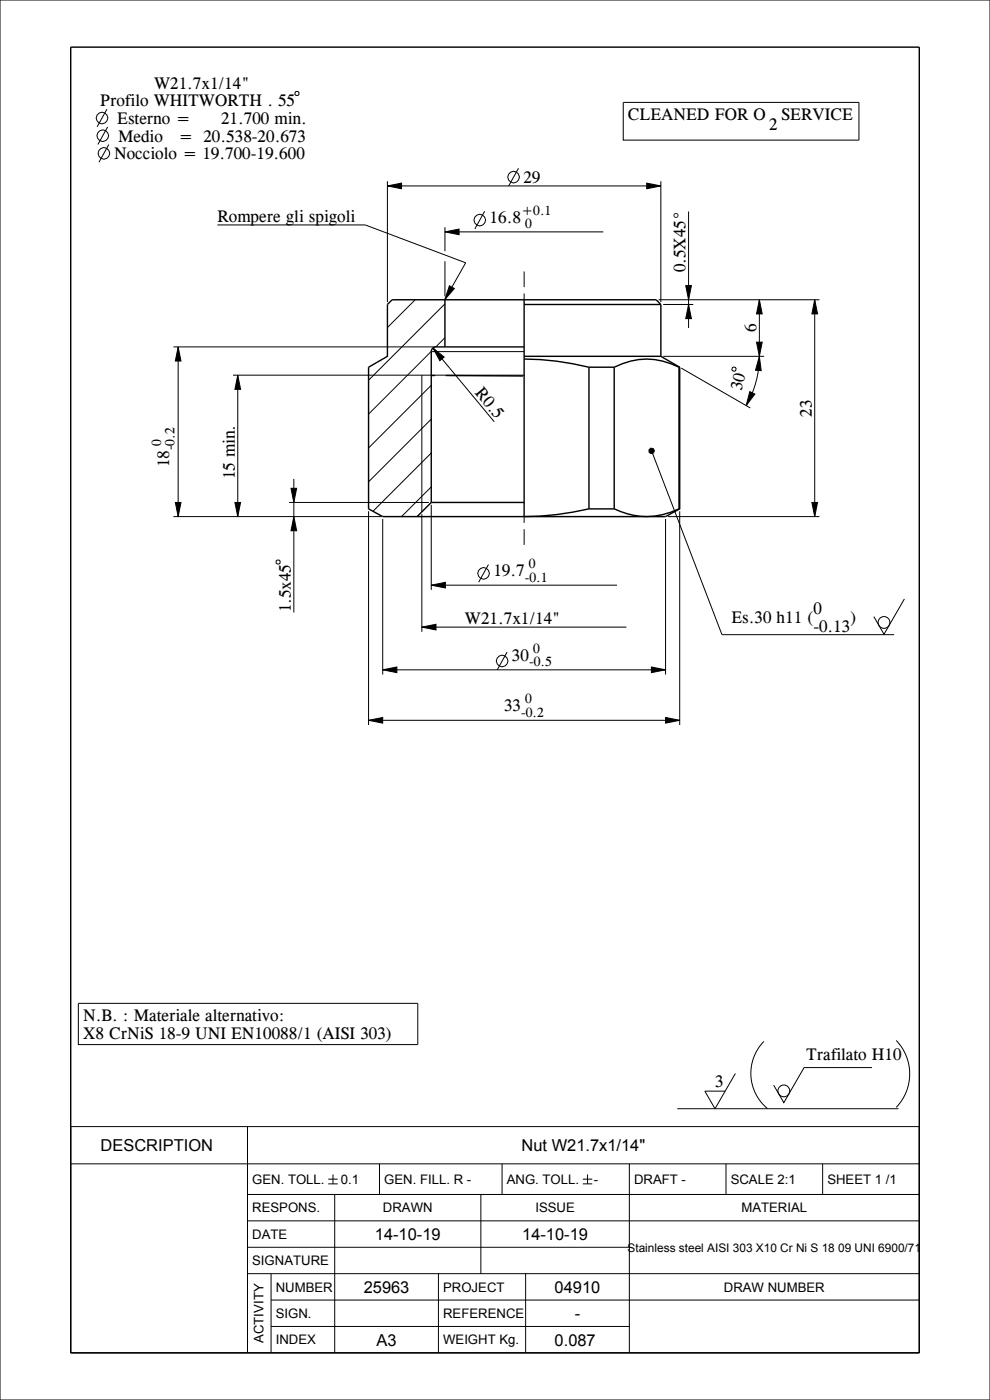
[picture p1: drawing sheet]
<svg xmlns="http://www.w3.org/2000/svg" width="210mm" height="297mm" viewBox="0 0 210 297" stroke-linecap="round" stroke-linejoin="round" font-family="sans-serif">
<g fill="none" stroke="#000" stroke-width=".21">
<path d="M0 0h210v297h-210zM62.8 19.4h.4l.2 .2v.4l-.2 .2h-.4l-.2-.2v-.4zM22.7 23.2l-2.1 3.7M22.8 26.9l-2 3.8M23.1 30.7l-2.1 3.7M82.2 39.4l3-.6v1.2zM82.2 38.4v25.7M82.2 39.4h58M110 35.7l-2.1 3.7M132.2 21.7h50v8h-50zM137.2 38.8l3 .6-3 .6zM140.2 38.4v25.7"/>
<path d="M46.1 47.7h31.4l21.3 8-4.4 7.8M94.4 49.2l3-.6v1.2zM94.4 48.2v5.1M94.4 55.4v7.5M94.4 49.2h33.6M102.8 44.8l-2.1 3.8M146.1 44.9v24.7M37.8 73.6l.6 3h-1.2zM37.8 73.6v36M49.4 79.6h61.8M50.4 79.6l.6 3h-1.2zM50.4 79.6v30"/>
<path d="M88.1 63.6l-5.9 5.9M89.5 79.6v29M91.5 74.6h19.7M91.5 74.5l-13.3 13.4M94.4 71.7l-2 1.9h-55.6M94.4 64.5l-16.2 16.2M95.3 60.6l1.1 .6-2 2.3zM139.7 63.6h34.1M140.7 75.6h21.4M140.7 64.6h6.4M144.5 78.1l14.6 8.4M145.5 60.6h1.2l-.6 3z"/>
<path d="M146.1 64.6l.6 3h-1.2zM155.3 78l.3-.1 .4 .1 .2 .2-.2 .4-.2 .2-.4-.1-.2-.3zM160.5 72.6h1.2l-.6 3zM161.1 63.6l.6 3h-1.2zM161.1 75.6l.4 3-1.2-.1zM161.1 63.6v12a20.9 20.9 0 0 1-2.8 10.4M172.8 63.6l.6 3h-1.2zM172.8 63.6v46M91.5 81.7l-13.3 13.3M91.5 88.9l-13.3 13.3M91.5 96.1l-12.4 12.4M137.7 95.4l.4-.3 .5 .1 .2 .4-.2 .5-.5 .1-.4-.3z"/>
<path d="M138.4 96.2l14.7 38.4h36.6M159 83.1l1.1 .5-1.8 2.4zM36.8 109.6h44.2M37.2 106.6h1.2l-.6 3zM49.8 106.6h1.2l-.6 3zM58.6 119l.2-.2h.4l.2 .2v.4l-.2 .3h-.4l-.2-.3zM61.3 106.6h29.7M61.7 103.6h1.2l-.6 3zM62.3 109.6l.6 3h-1.2zM62.3 101.6v28.3M81.2 110.1v33M89.5 109.1v24.9"/>
<path d="M91.5 103.3l-6.3 6.3M91.5 107.1v18M103.6 119.8l-2.1 3.7M141.2 110.1v33M141.7 109.6h32.1M172.2 106.6h1.2l-.6 3zM89.5 133l3-.6v1.2zM89.5 133h43.4M91.5 124.1l3-.6v1.2zM91.5 124.1h39.4M107.6 138.3l-2.1 3.8M191.8 127.1l-4.3 7.4-2.1-3.7"/>
<path d="M81.2 142.1l3-.6v1.2zM81.2 142.1h60M138.2 141.5l3 .6-3 .6zM16.6 212.9h72v8.7h-72zM15 239h180v48h-180zM52.5 239v48M143.7 235.2h46.9M156 227.7l-4.3 7.5-2.2-3.7h4.3M162 220.9a9.7 9.7 0 0 0 .8 14.3M170.6 226.5h14.4M170.6 226.4l-4.3 7.5-2.2-3.7M190.1 220.7a10.2 10.2 0 0 1 0 14.2"/>
<path d="M15 246.9h180M52.5 253.4h142.5M52.5 259h142.5M69.6 250.2h2M69.6 251.2h2M70.6 249.2v1.9M71 253.4v33.6M80.5 246.9v6.5M102 253.4v16.8M106.5 246.9v6.5M123.6 250.2h2M123.6 251.2h2"/>
<path d="M124.6 249.2v1.9M133.5 246.9v40.1M154 246.9v6.5M174.5 246.9v6.5M52.5 264.6h81M52.5 270.2h142.5M57.5 275.8h137.5M57.5 270.2v16.8M93 270.2v16.8M111.5 270.2v16.8M57.5 281.4h76"/>
<circle cx="21.6" cy="25" r="1.23"/>
<circle cx="21.8" cy="28.8" r="1.23"/>
<circle cx="22" cy="32.5" r="1.23"/>
<circle cx="108.9" cy="37.6" r="1.23"/>
<circle cx="101.7" cy="46.7" r="1.23"/>
<circle cx="102.6" cy="121.6" r="1.23"/>
<circle cx="187.5" cy="132" r="1.25"/>
<circle cx="106.5" cy="140.2" r="1.23"/>
<circle cx="166.3" cy="231.4" r="1.25"/>
</g>
<g fill="#000">
<path d="M82.2 39.4l3-.6v1.2zM137.2 38.8l3 .6-3 .6zM94.4 49.2l3-.6v1.2zM37.8 73.6l.6 3h-1.2zM50.4 79.6l.6 3h-1.2zM95.3 60.6l1.1 .6-2 2.3zM145.5 60.6h1.2l-.6 3zM146.1 64.6l.6 3h-1.2zM161.1 63.6l.6 3h-1.2zM160.5 72.6h1.2l-.6 3zM161.1 75.6l.4 3-1.2-.1zM172.8 63.6l.6 3h-1.2z"/>
<path d="M137.7 95.4l.4-.3 .5 .1 .2 .4-.2 .5-.5 .1-.4-.3zM159 83.1l1.1 .5-1.8 2.4zM37.2 106.6h1.2l-.6 3zM49.8 106.6h1.2l-.6 3zM62.3 109.6l.6 3h-1.2zM61.7 103.6h1.2l-.6 3zM172.2 106.6h1.2l-.6 3zM89.5 133l3-.6v1.2zM91.5 124.1l3-.6v1.2zM81.2 142.1l3-.6v1.2zM138.2 141.5l3 .6-3 .6z"/>
</g>
<g fill="none" stroke="#000" stroke-width=".3">
<path d="M15 10h180v277h-180zM91.5 79.7h.8M94.4 63.6v10M94.5 79.7l16.4 .1M111.2 75.6h29M111.2 64.6h29M111.2 76.2a58.2 58.2 0 0 1 13.7 1.7M111.2 63.6v46a61.3 61.3 0 0 0 13.7-1.6M111.2 73.6h-18.7a1 1 0 0 0-1 1v32M124.9 77.9v30.1M124.9 77.9h5.4M130.3 77.9a14.5 14.5 0 0 1 13.7 0"/>
<path d="M130.3 77.9v30.1M140.2 75.6l4 2.3M140.2 64.6v11M140.2 64.6l-1-1h-56l-1 1v11l-4 2.3v30.1l3 1.6h60l3-1.6v-30.1M144 77.9v30.1M144 77.9h.2M91.5 106.6h19.7M91.5 106.6l-3 3M124.9 108h5.4M144 108a15.2 15.2 0 0 1-13.7 0M144 108h.2"/>
</g>
<path d="M94.4 63.5v.1" fill="none" stroke="#000" stroke-width=".21" stroke-dasharray="4 4" stroke-linecap="butt"/>
<path d="M111.2 63.6v-6M111.2 109.6v6" fill="none" stroke="#000" stroke-width=".21" stroke-dasharray="1.3 1.3 4 1.3" stroke-linecap="butt"/>
<!-- layer: DIMENSIONS -->
<path d="M91.8 73.8l2.4 1.9-.9 .8zM78.2 152.8l3-.6v1.2zM141.2 152.2l3 .6-3 .6z" fill="#000"/>
<path d="M91.8 73.8l2.4 1.9-.9 .8zM91.8 73.8l13 15.7M78.2 108.5v45.3M144.2 108.5v45.3M78.2 152.8l3-.6v1.2zM78.2 152.8h66M141.2 152.2l3 .6-3 .6z" fill="none" stroke="#000" stroke-width=".21"/>
<g font-size="3.6">
<text x="21.3" y="22.5">Profilo WHITWORTH . 55</text>
<text x="32.7" y="18.8">W21.7x1/14&quot;</text>
<text x="24.9" y="26.3">Esterno =</text>
<text x="46.9" y="26.3">21.700 min.</text>
<text x="133.2" y="25.5">CLEANED FOR O</text>
<text x="163.2" y="27.6">2</text>
<text x="165.7" y="25.5">SERVICE</text>
<text x="24.2" y="33.8">Nocciolo = 19.700-19.600</text>
<text x="25" y="30">Medio</text>
<text x="37.8" y="30">= 20.538-20.673</text>
<text x="111" y="38.8">29</text>
<text x="46.1" y="47.1">Rompere gli spigoli</text>
<text x="103.9" y="47.3">16.8</text>
<text x="145.4" y="57.8" transform="rotate(-90 145.4 57.8)">0.5X45°</text>
<text x="160.5" y="70.5" transform="rotate(-90 160.5 70.5)">6</text>
<text x="100.7" y="83.5" transform="rotate(50 100.7 83.5)">R0.5</text>
<text x="157.3" y="82.9" transform="rotate(-75 157.3 82.9)">30</text>
<text x="172.2" y="88.4" transform="rotate(-90 172.2 88.4)">23</text>
<text x="35.9" y="99.1" transform="rotate(-90 35.9 99.1)">18</text>
<text x="49.8" y="101.7" transform="rotate(-90 49.8 101.7)">15 min.</text>
<text x="104.7" y="122.2">19.7</text>
<text x="61.7" y="129.9" transform="rotate(-90 61.7 129.9)">1.5x45</text>
<text x="172.5" y="130.3">0</text>
<text x="98.6" y="132.4">W21.7x1/14&quot;</text>
<text x="155.1" y="132.1">Es.30 h11 (</text>
<text x="172.5" y="134">-0.13</text>
<text x="180.4" y="132.1">)</text>
<text x="108.6" y="140.2">30</text>
<text x="106.9" y="150.9">33</text>
<text x="17.6" y="216.6">N.B. : Materiale alternativo:</text>
<text x="17.6" y="220.4">X8 CrNiS 18-9 UNI EN10088/1 (AISI 303)</text>
<text x="171" y="224.9">Trafilato H10</text>
<text x="151.7" y="230.5">3</text>
</g>
<g font-size="3.5">
<text x="21.3" y="244.2">DESCRIPTION</text>
<text x="110.6" y="244.2">Nut W21.7x1/14&quot;</text>
<text x="79.5" y="263.1">14-10-19</text>
<text x="110.8" y="263.1">14-10-19</text>
<text x="77.2" y="274.3">25963</text>
<text x="117.7" y="274.3">04910</text>
<text x="121.9" y="279.9">-</text>
<text x="79.9" y="285.5">A3</text>
<text x="117.7" y="285.5">0.087</text>
</g>
<g font-size="2.9">
<text x="110.5" y="45.6">+0.1</text>
<text x="111.4" y="48.4">0</text>
<text x="34.2" y="94.7" transform="rotate(-90 34.2 94.7)">0</text>
<text x="37" y="95.5" transform="rotate(-90 37 95.5)">-0.2</text>
<text x="111.3" y="123.4">-0.1</text>
<text x="112.2" y="120.5">0</text>
<text x="112.2" y="141.3">-0.5</text>
<text x="113.1" y="138.5">0</text>
<text x="111.4" y="149.2">0</text>
<text x="110.6" y="152.1">-0.2</text>
</g>
<g font-size="2.8">
<text x="53.5" y="251.2">GEN. TOLL.</text>
<text x="72.3" y="251.2">0.1</text>
<text x="81.5" y="251.2">GEN. FILL. R -</text>
<text x="107.5" y="251.2">ANG. TOLL.</text>
<text x="126" y="251.2">-</text>
<text x="134.5" y="251.2">DRAFT -</text>
<text x="155" y="251.2">SCALE 2:1</text>
<text x="175.5" y="251.2">SHEET 1 /1</text>
<text x="53.5" y="257.2">RESPONS.</text>
<text x="81.2" y="257.2">DRAWN</text>
<text x="113.6" y="257.2">ISSUE</text>
<text x="157.3" y="257.2">MATERIAL</text>
<text x="53.5" y="262.8">DATE</text>
<text x="53.5" y="268.4">SIGNATURE</text>
<text x="58.5" y="274">NUMBER</text>
<text x="94" y="274">PROJECT</text>
<text x="153.6" y="274">DRAW NUMBER</text>
<text x="58.5" y="279.6">SIGN.</text>
<text x="94" y="279.6">REFERENCE</text>
<text x="55.9" y="284.9" transform="rotate(-90 55.9 284.9)">ACTIVITY</text>
<text x="58.5" y="285.2">INDEX</text>
<text x="94" y="285.2">WEIGHT Kg.</text>
</g>
<text font-size="2.5" x="133.1" y="265.5">Stainless steel AISI 303 X10 Cr Ni S 18 09 UNI 6900/71</text>
</svg>
